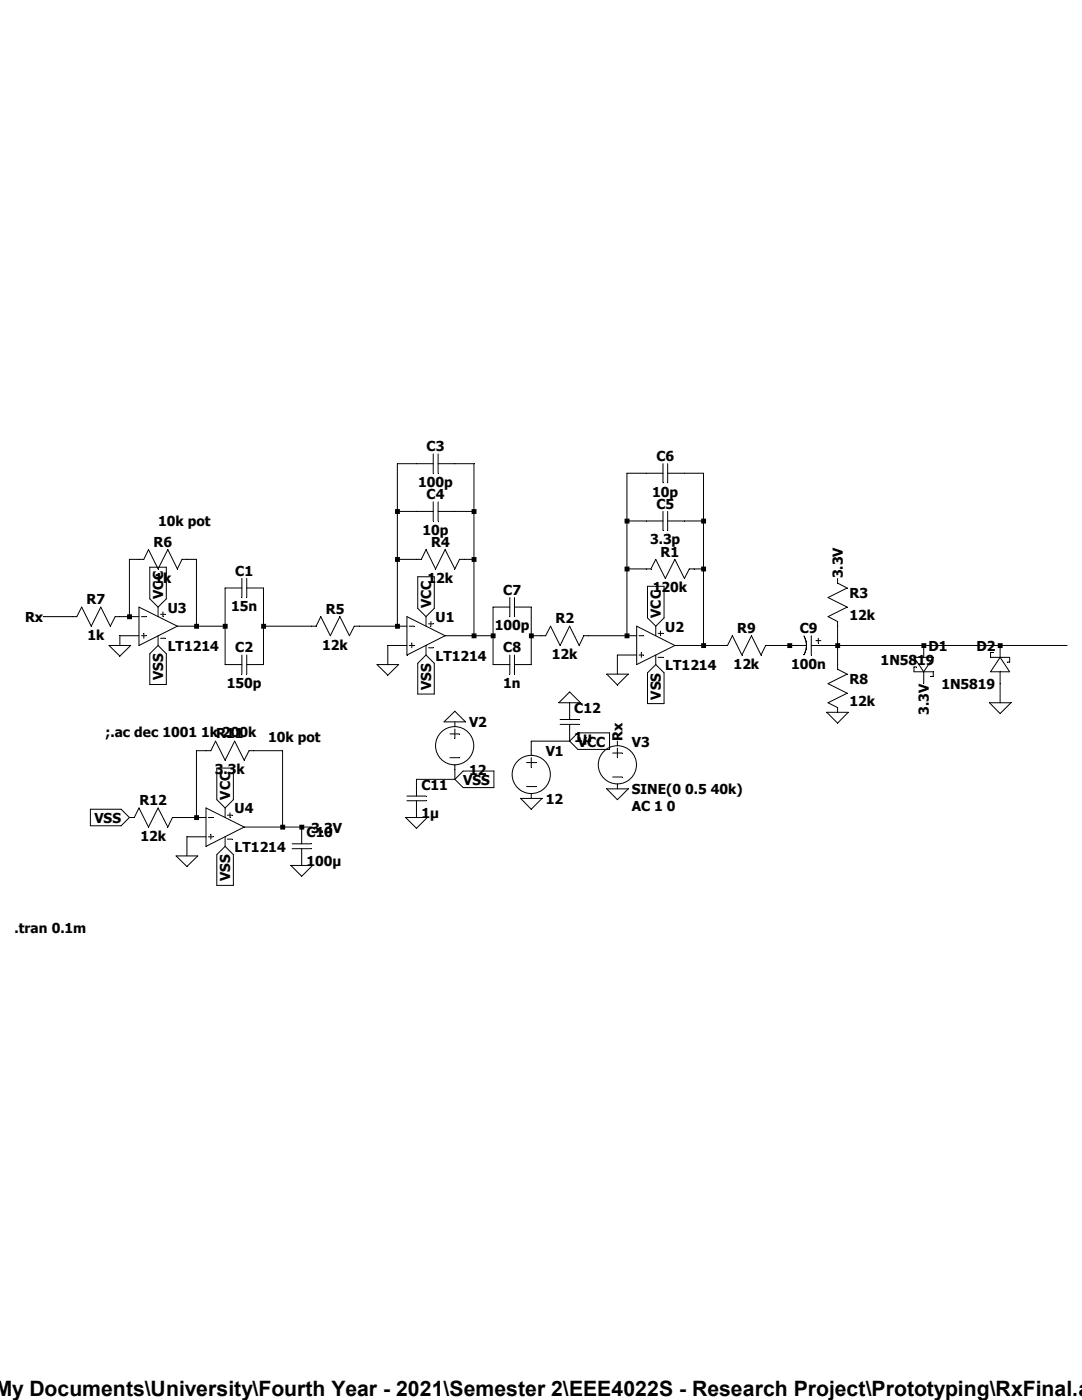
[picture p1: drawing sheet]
<svg xmlns="http://www.w3.org/2000/svg" width="216mm" height="279mm" viewBox="0 0 216 279" stroke-linecap="round" stroke-linejoin="round" font-family="sans-serif">
<g fill="none" stroke="#000" stroke-width=".2">
<path d="M86.4 92.5h-7.1v32.5M86.4 90.6v3.8M87.4 92.5h7.2v34.4M87.4 90.6v3.8M132.3 92.5v3.9M132.3 94.4h-7.2v32.5M133.2 92.5v3.9M133.2 94.4h7.2v34.4M29.9 113.2h3.3v6.3l-1.7 1.7-1.6-1.7zM48.3 117.3h-3.4v15.3h3.4M48.3 115.4v3.9M49.2 117.3h3.4v15.3h-3.4"/>
<path d="M49.2 115.4v3.9M79.3 111.6h4.8l.9-1.9 1.9 3.8 1.9-3.8 2 3.8 .9-1.9h2.9M79.3 102.1h7.1M83.4 115.1h3.3v6.3l-1.7 1.7-1.6-1.7zM86.4 100.2v3.8M87.4 100.2v3.8M87.4 102.1h7.2M101.7 119.3v3.8M102.7 119.3v3.8M125.1 113.5h4.8l1-1.9 1.9 3.8 1.9-3.8 1.9 3.8 .9-1.9h2.9M125.1 104h7.2M129.2 117h3.3v6.3l-1.6 1.7-1.7-1.7z"/>
<path d="M132.3 102.1v3.8M133.2 104h7.2M133.2 102.1v3.8M167.1 115.4v1l1.9 .9-3.8 2 3.8 1.9-3.8 1.9 1.9 .9v9.6l1.9 .9-3.8 1.9 3.8 1.9-3.8 2 1.9 .9v1M8.6 123.1h6.7l1-1.9 1.9 3.8 1.9-3.8 1.9 3.8 1-1.9h4.7M21.8 128.8h4.3l-2.2 2.1zM25.8 123.1v-11.5h2.9l.9-1.9 1.9 3.8 2-3.8 1.9 3.8 .9-1.9h2.9v13.4M27.7 126.9h-3.8v1.9M27.7 121.2l7.7 3.8-7.7 3.8zM28.2 126.9h1M28.2 123.1h1M28.7 126.4v1"/>
<path d="M29.9 130.5l1.6-1.7 1.7 1.7v6.1h-3.3zM31.5 121.2v1.9M31.5 126.9v1.9M32 122.6h1M32 127.4h1M32.5 122.1v1M35.4 125h9.5M48.3 130.7v3.8M49.2 130.7v3.8M52.6 125h10.5l.9-1.9 1.9 3.8 1.9-3.8 1.9 3.8 1-1.9h10.5M75.2 132.6h4.3l-2.1 2.1zM81.2 123.1l7.6 3.8-7.6 3.8z"/>
<path d="M81.2 128.8h-3.8v3.8M81.7 125h.9M81.7 128.8h.9M82.2 128.3v1M85 123.1v1.9M85 128.8v1.9M85 130.7l1.7 1.7v6.1h-3.3v-6.1zM85.5 124.5h.9M85.5 129.3h.9M86 124v1M88.8 126.9h9.6M101.7 121.2h-3.3v11.4h3.3"/>
<path d="M101.7 130.7v3.8M102.7 121.2h3.3v11.4h-3.3M102.7 130.7v3.8M106 126.9h2.9l1-1.9 1.9 3.8 1.9-3.8 1.9 3.8 .9-1.9h10.5M113.7 138.1l2.1 2.2h-4.3zM121.1 134.5h4.2l-2.1 2.2zM127 125l7.7 3.8-7.7 3.8zM127 130.7h-3.8v3.8M127.5 126.9h.9M127.5 130.7h.9M128 130.2v1M130.9 125v1.9"/>
<path d="M130.9 130.7v1.9M130.9 132.6l1.6 1.7v6.1h-3.3v-6.1zM131.3 126.4h1M131.3 131.2h1M131.8 125.9v1M134.7 128.8h10.5l.9-1.9 1.9 3.8 1.9-3.8 1.9 3.8 1-1.9h8.1M160.4 126.9l.5 1.5-.1 1.3-.4 1M161.9 128.8h51M161.9 126.9v3.8M162.8 127.8h1M163.3 127.4v.9M182.4 131.2h3.8l-1.9 2.9z"/>
<path d="M182.9 133.1h-.5v1h3.8v.9h-.5M184.3 128.8v2.4M184.3 134.1v2.3M198.2 130.2h-.5v1h3.8v.9h-.5M199.6 131.2l1.9 2.9h-3.8zM199.6 128.8v2.4M199.6 134.1v6.2M43.3 153.3h3.3v6.3l-1.7 1.6-1.6-1.6zM81.2 158.9h3.8M81.2 159.8h3.8M83.1 159.8v3.4M88.6 144.1l2.2-2.2 2.1 2.2z"/>
<path d="M89.8 146.5h1.9M89.8 151.2h1.9M90.8 144.1v.9M90.8 145.5v1.9M90.8 152.7v2.8M90.8 155.5h-7.7v3.4M92.4 153.9h6.2v3.3h-6.2l-1.6-1.7zM103.9 159.3h4.3l-2.2 2.2zM105.1 152.2h1.9M105.1 157h1.9M106 151.2v2M106 158.4v.9"/>
<path d="M111.8 143.6h3.8M111.8 144.6h3.8M113.7 147.9h-7.7v2.8M113.7 140.3v3.3M113.7 144.6v3.3M115.3 146.3h6.3v3.3h-6.3l-1.6-1.7zM121.1 157.4h4.2l-2.1 2.2zM122.3 150.3h1.9M122.3 155.1h1.9M123.2 147.9v.9M123.2 149.3v1.9M123.2 156.5v.9"/>
<path d="M165 142.2h4.2l-2.1 2.1zM197.4 140.3h4.3l-2.1 2.1zM18 161.5h6.2l1.6 1.7-1.6 1.6h-6.2zM25.8 163.2h1l.9-2 1.9 3.9 1.9-3.9 2 3.9 .9-1.9h6.7M35.1 170.8h4.4l-2.2 2.1zM39.2 163.2v-13.4h2.9l.9-1.9 1.9 3.8 1.9-3.8 1.9 3.8 1-1.9h6.7v15.3M41.1 161.2l7.6 3.9-7.6 3.8zM41.1 167h-3.8v3.8M41.6 163.2h.9M41.6 167h.9M42.1 166.5v1M43.3 170.6l1.6-1.7 1.7 1.7v6.1h-3.3z"/>
<path d="M44.9 161.2v2M44.9 167v1.9M45.4 162.7h1M45.4 167.5h1M45.9 162.2v1M48.7 165.1h13.4M58 172.7h4.4l-2.2 2.2zM58.3 168.4h3.8M58.3 169.4h3.8M60.2 165.1v3.3M60.2 169.4v3.3M80.9 163.2h4.4l-2.2 2.1z"/>
<circle cx="90.7" cy="148.8" r="3.8"/>
<circle cx="106" cy="154.6" r="3.8"/>
<circle cx="123.2" cy="152.6" r="3.8"/>
</g>
<path d="M25.4 122.6h.9v1h-.9zM38.7 124.5h1v1h-1zM38.7 162.7h1v1h-1zM44.4 124.5h1v1h-1zM52.1 124.5h1v1h-1zM55.9 164.6h1v1h-1zM59.7 164.6h1v1h-1zM78.8 101.6h1v1h-1zM78.8 111.2h1v.9h-1zM78.8 124.5h1v1h-1zM94.1 101.6h1v1h-1zM94.1 111.2h1v.9h-1zM94.1 126.4h1v1h-1zM97.9 126.4h1v1h-1zM105.5 126.4h1v1h-1zM124.6 103.5h1v1h-1zM124.6 113.1h1v.9h-1zM124.6 126.4h1v1h-1zM139.9 103.5h1v1h-1zM139.9 113.1h1v.9h-1zM139.9 128.4h1v.9h-1zM157.1 128.4h1v.9h-1zM166.7 128.4h.9v.9h-.9zM183.9 128.4h.9v.9h-.9zM199.1 128.4h1v.9h-1z" fill-rule="evenodd" fill="#000"/>
<text font-size="4.2" x="2.4" y="278.7">y Documents\University\Fourth Year - 2021\Semester 2\EEE4022S - Research Project\Prototyping\RxFinal.a</text>
<g font-size="2.7">
<text x="85.1" y="90">C3</text>
<text x="131" y="92">C6</text>
<text x="83.4" y="97.2">100p</text>
<text x="85.1" y="99.6">C4</text>
<text x="130.1" y="99.1">10p</text>
<text x="131" y="101.5">C5</text>
<text x="31.5" y="105.1">10k pot</text>
<text x="84.3" y="106.7">10p</text>
<text x="30.6" y="109.1">R6</text>
<text x="86" y="109.1">R4</text>
<text x="129.7" y="108.6">3.3p</text>
<text x="131.8" y="111.1">R1</text>
<text x="30.8" y="116.3">1k</text>
<text x="32.6" y="119.5" transform="rotate(-90 32.6 119.5)">VCC</text>
<text x="46.9" y="114.9">C1</text>
<text x="85.3" y="116.3">12k</text>
<text x="100.4" y="118.7">C7</text>
<text x="130.3" y="118.2">120k</text>
<text x="168.1" y="115.4" transform="rotate(-90 168.1 115.4)">3.3V</text>
<text x="169.5" y="119.4">R3</text>
<text x="5" y="124.2">Rx</text>
<text x="17.3" y="120.6">R7</text>
<text x="33.5" y="122.3">U3</text>
<text x="46.1" y="122">15n</text>
<text x="65" y="122.5">R5</text>
<text x="86" y="121.4" transform="rotate(-90 86 121.4)">VCC</text>
<text x="86.9" y="124.2">U1</text>
<text x="98.7" y="125.8">100p</text>
<text x="110.8" y="124.4">R2</text>
<text x="131.9" y="123.3" transform="rotate(-90 131.9 123.3)">VCC</text>
<text x="169.5" y="123.7">12k</text>
<text x="17.4" y="127.7">1k</text>
<text x="33.5" y="129.9">LT1214</text>
<text x="46.9" y="130.2">C2</text>
<text x="64.3" y="129.6">12k</text>
<text x="86.9" y="131.8">LT1214</text>
<text x="100.4" y="130.2">C8</text>
<text x="110.1" y="131.6">12k</text>
<text x="132.8" y="126.1">U2</text>
<text x="147.1" y="126.3">R9</text>
<text x="159.6" y="126.3">C9</text>
<text x="185.3" y="129.9">D1</text>
<text x="194.8" y="129.9">D2</text>
<text x="32.6" y="135.8" transform="rotate(-90 32.6 135.8)">VSS</text>
<text x="45.3" y="137.3">150p</text>
<text x="86" y="137.7" transform="rotate(-90 86 137.7)">VSS</text>
<text x="100.4" y="137.3">1n</text>
<text x="132.8" y="133.7">LT1214</text>
<text x="146.4" y="133.5">12k</text>
<text x="157.9" y="133.5">100n</text>
<text x="169.5" y="136.6">R8</text>
<text x="175.7" y="132.8">1N5819</text>
<text x="187.8" y="137.5">1N5819</text>
<text x="114.6" y="142.3">C12</text>
<text x="131.9" y="139.6" transform="rotate(-90 131.9 139.6)">VSS</text>
<text x="169.5" y="140.9">12k</text>
<text x="185.3" y="142.6" transform="rotate(-90 185.3 142.6)">3.3V</text>
<text x="21" y="147.1">;.ac dec 1001 1k 200k</text>
<text x="43.1" y="147.4">R11</text>
<text x="53.5" y="148">10k pot</text>
<text x="93.6" y="145.2">V2</text>
<text x="114.6" y="148">1µ</text>
<text x="115.3" y="149">VCC</text>
<text x="124.2" y="147.9" transform="rotate(-90 124.2 147.9)">Rx</text>
<text x="126.1" y="149">V3</text>
<text x="42.9" y="154.5">3.3k</text>
<text x="93.6" y="154.7">12</text>
<text x="108.9" y="150.9">V1</text>
<text x="27.9" y="160.7">R12</text>
<text x="45.9" y="159.6" transform="rotate(-90 45.9 159.6)">VCC</text>
<text x="84.1" y="157.6">C11</text>
<text x="92.4" y="156.6">VSS</text>
<text x="108.9" y="160.4">12</text>
<text x="126.1" y="161.9">AC 1 0</text>
<text x="126.1" y="158.5">SINE(0 0.5 40k)</text>
<text x="18.8" y="164.3">VSS</text>
<text x="28" y="167.8">12k</text>
<text x="46.8" y="162.3">U4</text>
<text x="61.2" y="167.1">C10</text>
<text x="62.1" y="166.2">3.3V</text>
<text x="84.1" y="163.3">1µ</text>
<text x="46.8" y="170">LT1214</text>
<text x="61.2" y="172.8">100µ</text>
<text x="45.9" y="175.9" transform="rotate(-90 45.9 175.9)">VSS</text>
<text x="2.9" y="186.2">.tran 0.1m</text>
</g>
</svg>
